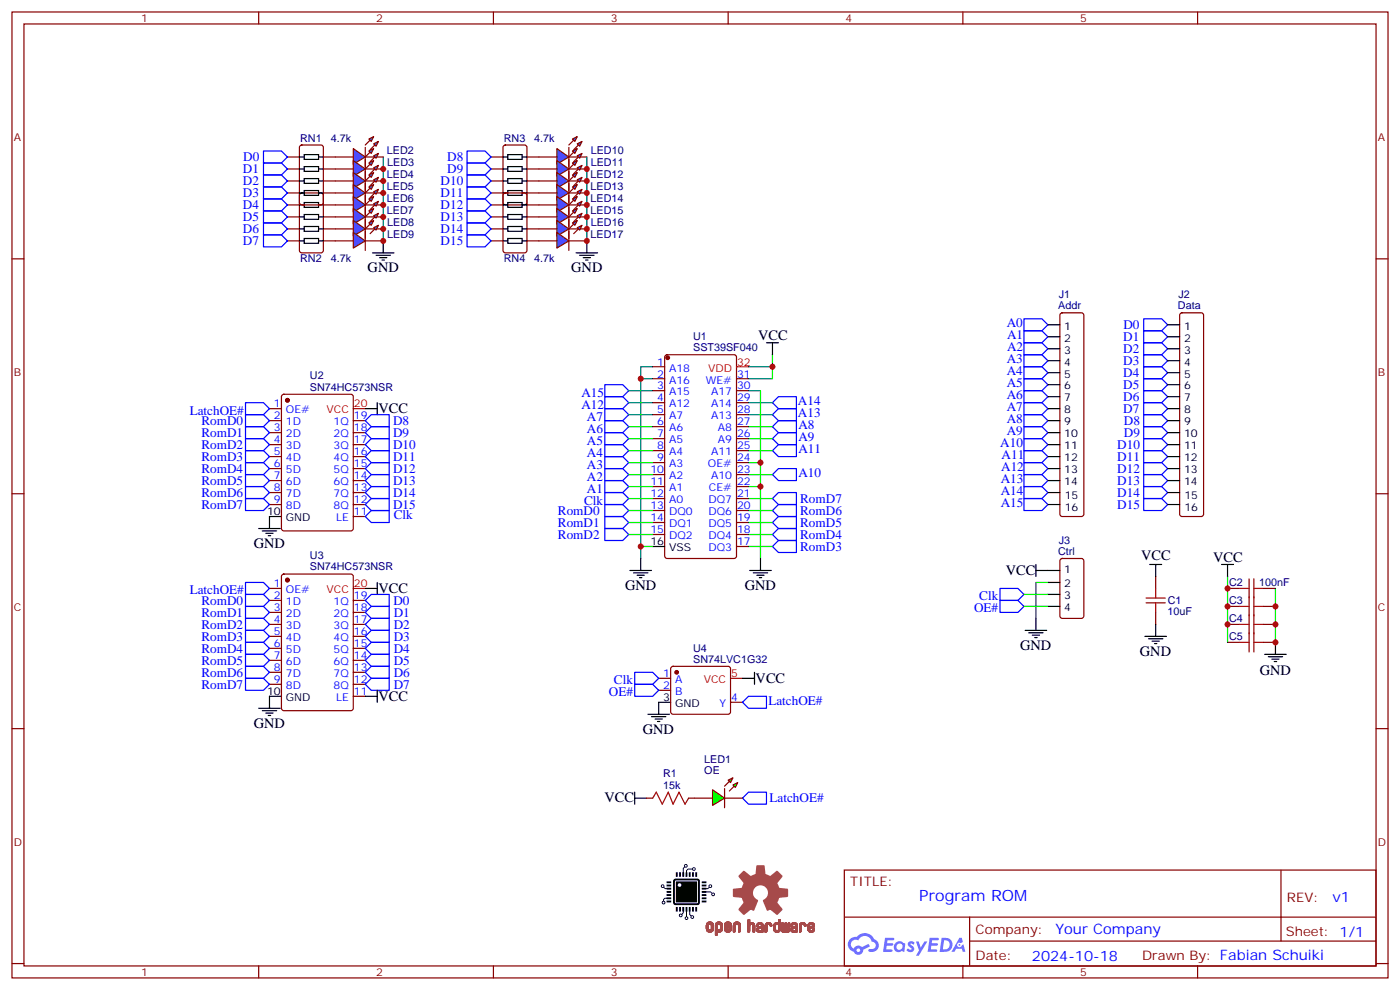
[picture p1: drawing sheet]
# EasyEDA schematic program-rom-schematic-v1.json
TITLE: Program ROM; REV: v1; Date: 2024-10-18; Sheet: 1/1; Drawn By: Fabian Schuiki; Company: Your Company

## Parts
C1  10uF  [C0603]
C2  100nF  [C0603]
C3  100nF  [C0603]
C4  100nF  [C0603]
C5  100nF  [C0603]
J1  Addr  [HDR-M-2.54_1X16]
J2  Data  [HDR-M-2.54_1X16]
J3  Ctrl  [HDR-M-2.54_1X4]
LED1  OE  [LED0805_GREEN]
LED2  LED-0805_B  [LED0805_BLUE]
LED3  LED-0805_B  [LED0805_BLUE]
LED4  LED-0805_B  [LED0805_BLUE]
LED5  LED-0805_B  [LED0805_BLUE]
LED6  LED-0805_B  [LED0805_BLUE]
LED7  LED-0805_B  [LED0805_BLUE]
LED8  LED-0805_B  [LED0805_BLUE]
LED9  LED-0805_B  [LED0805_BLUE]
LED10  LED-0805_B  [LED0805_BLUE]
LED11  LED-0805_B  [LED0805_BLUE]
LED12  LED-0805_B  [LED0805_BLUE]
LED13  LED-0805_B  [LED0805_BLUE]
LED14  LED-0805_B  [LED0805_BLUE]
LED15  LED-0805_B  [LED0805_BLUE]
LED16  LED-0805_B  [LED0805_BLUE]
LED17  LED-0805_B  [LED0805_BLUE]
LOGO1  OSHW-LOGOL  [OSHW-LOGO-L]
LOGO2  ChannelLogo  [CHANNEL_LOGO]
R1  15k  [R0603]
RN1  4.7k  [RES-ARRAY-SMD_0603-8P-L3.2-W1.6-BL]
RN2  4.7k  [RES-ARRAY-SMD_0603-8P-L3.2-W1.6-BL]
RN3  4.7k  [RES-ARRAY-SMD_0603-8P-L3.2-W1.6-BL]
RN4  4.7k  [RES-ARRAY-SMD_0603-8P-L3.2-W1.6-BL]
U1  SST39SF040  [PDIP-32_L42.0-W13.7-P2.54-LS15.2-BL]
U2  SN74HC573NSR  [SOP-20_L12.6-W5.3-P1.27-LS7.8-BL]
U3  SN74HC573NSR  [SOP-20_L12.6-W5.3-P1.27-LS7.8-BL]
U4  SN74LVC1G32  [SOT-23-5_L2.9-W1.6-P0.95-LS2.8-BR]

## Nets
GND: C1.2 C2.2 C3.2 C4.2 C5.2 J3.2 LED2.2 LED3.2 LED4.2 LED5.2 LED6.2 LED7.2 LED8.2 LED9.2 LED10.2 LED11.2 LED12.2 LED13.2 LED14.2 LED15.2 LED16.2 LED17.2 U1.1(A18) U1.2(A16) U1.16(VSS) U1.22(CE#) U1.24(OE#) U1.30(A17) U2.10(GND) U3.10(GND) U4.3(GND)
VCC: C1.1 C2.1 C3.1 C4.1 C5.1 J3.1 R1.1 U1.31(WE#) U1.32(VDD) U2.20(VCC) U3.11(LE) U3.20(VCC) U4.5(VCC)
A0: J1.1
A1: J1.2 U1.11(A1)
A2: J1.3 U1.10(A2)
A3: J1.4 U1.9(A3)
A4: J1.5 U1.8(A4)
A5: J1.6 U1.7(A5)
A6: J1.7 U1.6(A6)
A7: J1.8 U1.5(A7)
A8: J1.9 U1.27(A8)
A9: J1.10 U1.26(A9)
A10: J1.11 U1.23(A10)
A11: J1.12 U1.25(A11)
A12: J1.13 U1.4(A12)
A13: J1.14 U1.28(A13)
A14: J1.15 U1.29(A14)
A15: J1.16 U1.3(A15)
Clk: J3.3 U1.12(A0) U2.11(LE) U4.1(A)
D0: J2.1 RN1.1 U3.19(1Q)
D1: J2.2 RN1.2 U3.18(2Q)
D2: J2.3 RN1.3 U3.17(3Q)
D3: J2.4 RN1.4 U3.16(4Q)
D4: J2.5 RN2.1 U3.15(5Q)
D5: J2.6 RN2.2 U3.14(6Q)
D6: J2.7 RN2.3 U3.13(7Q)
D7: J2.8 RN2.4 U3.12(8Q)
D8: J2.9 RN3.1 U2.19(1Q)
D9: J2.10 RN3.2 U2.18(2Q)
D10: J2.11 RN3.3 U2.17(3Q)
D11: J2.12 RN3.4 U2.16(4Q)
D12: J2.13 RN4.1 U2.15(5Q)
D13: J2.14 RN4.2 U2.14(6Q)
D14: J2.15 RN4.3 U2.13(7Q)
D15: J2.16 RN4.4 U2.12(8Q)
LatchOE#: LED1.2 U2.1(OE#) U3.1(OE#) U4.4(Y)
OE#: J3.4 U4.2(B)
RomD0: U1.13(DQ0) U2.2(1D) U3.2(1D)
RomD1: U1.14(DQ1) U2.3(2D) U3.3(2D)
RomD2: U1.15(DQ2) U2.4(3D) U3.4(3D)
RomD3: U1.17(DQ3) U2.5(4D) U3.5(4D)
RomD4: U1.18(DQ4) U2.6(5D) U3.6(5D)
RomD5: U1.19(DQ5) U2.7(6D) U3.7(6D)
RomD6: U1.20(DQ6) U2.8(7D) U3.8(7D)
RomD7: U1.21(DQ7) U2.9(8D) U3.9(8D)
LED2_1: LED2.1 RN1.8
LED3_1: LED3.1 RN1.7
LED4_1: LED4.1 RN1.6
LED5_1: LED5.1 RN1.5
LED6_1: LED6.1 RN2.8
LED7_1: LED7.1 RN2.7
LED8_1: LED8.1 RN2.6
LED9_1: LED9.1 RN2.5
R1_2: LED1.1 R1.2
RN3_5: LED13.1 RN3.5
RN3_6: LED12.1 RN3.6
RN3_7: LED11.1 RN3.7
RN3_8: LED10.1 RN3.8
RN4_5: LED17.1 RN4.5
RN4_6: LED16.1 RN4.6
RN4_7: LED15.1 RN4.7
RN4_8: LED14.1 RN4.8

# EasyEDA board program-rom-pcb-v1.json

Outline 139.7 x 30.48 mm; copper layers: TopLayer, BottomLayer. Coordinates in mm from the lower left corner of the outline.
Outline path: 0,30.48 139.7,30.48 139.7,0 0,0 0,30.48

## Design rules (mm)
Default: track 0.152, clearance 0.152, via 0.61, via hole 0.305

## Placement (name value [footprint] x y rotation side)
C1  10uF  [C0603]  60.96 2.54 180 top
C2  100nF  [C0603]  88.9 2.54 180 top
C3  100nF  [C0603]  63.5 19.05 270 top
C4  100nF  [C0603]  48.26 19.05 270 top
C5  100nF  [C0603]  58.42 7.62 90 top
J1  Addr  [HDR-M-2.54_1X16]  118.11 2.54 180 top
J2  Data  [HDR-M-2.54_1X16]  21.59 2.54 180 top
J3  Ctrl  [HDR-M-2.54_1X4]  69.85 2.54 0 top
LED1  OE  [LED0805_GREEN]  53.34 7.62 0 top
LED2  LED-0805_B  [LED0805_BLUE]  44.45 12.7 270 top
LED3  LED-0805_B  [LED0805_BLUE]  41.91 12.7 270 top
LED4  LED-0805_B  [LED0805_BLUE]  39.37 12.7 270 top
LED5  LED-0805_B  [LED0805_BLUE]  36.83 12.7 270 top
LED6  LED-0805_B  [LED0805_BLUE]  33.66 12.7 270 top
LED7  LED-0805_B  [LED0805_BLUE]  31.11 12.7 270 top
LED8  LED-0805_B  [LED0805_BLUE]  28.58 12.7 270 top
LED9  LED-0805_B  [LED0805_BLUE]  26.03 12.7 270 top
LED10  LED-0805_B  [LED0805_BLUE]  22.22 12.7 270 top
LED11  LED-0805_B  [LED0805_BLUE]  19.69 12.7 270 top
LED12  LED-0805_B  [LED0805_BLUE]  17.14 12.7 270 top
LED13  LED-0805_B  [LED0805_BLUE]  14.61 12.7 270 top
LED14  LED-0805_B  [LED0805_BLUE]  11.43 12.7 270 top
LED15  LED-0805_B  [LED0805_BLUE]  8.89 12.7 270 top
LED16  LED-0805_B  [LED0805_BLUE]  6.35 12.7 270 top
LED17  LED-0805_B  [LED0805_BLUE]  3.81 12.7 270 top
LOGO1  OSHW-LOGOL  [OSHW-LOGO-L]  129.86 15.88 180 bottom
LOGO2  ChannelLogo  [CHANNEL_LOGO]  83.82 14.92 180 bottom
Pad_gge22240  -  [Pad_gge22240]  78.74 27.94 0 top
R1  15k  [R0603]  53.34 5.08 180 top
RN1  4.7k  [RES-ARRAY-SMD_0603-8P-L3.2-W1.6-BL]  40.64 20.32 180 top
RN2  4.7k  [RES-ARRAY-SMD_0603-8P-L3.2-W1.6-BL]  29.84 20.32 180 top
RN3  4.7k  [RES-ARRAY-SMD_0603-8P-L3.2-W1.6-BL]  18.42 20.32 180 top
RN4  4.7k  [RES-ARRAY-SMD_0603-8P-L3.2-W1.6-BL]  7.62 20.32 180 top
U1  SST39SF040  [PDIP-32_L42.0-W13.7-P2.54-LS15.2-BL]  109.22 16.51 180 top
U2  SN74HC573NSR  [SOP-20_L12.6-W5.3-P1.27-LS7.8-BL]  71.12 19.05 0 top
U3  SN74HC573NSR  [SOP-20_L12.6-W5.3-P1.27-LS7.8-BL]  55.88 19.05 0 top
U4  SN74LVC1G32  [SOT-23-5_L2.9-W1.6-P0.95-LS2.8-BR]  62.23 7.62 0 top

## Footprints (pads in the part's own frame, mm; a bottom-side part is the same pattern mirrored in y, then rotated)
C0603
  rect 0.8x0.9 smd: 1(-0.7,0) 2(0.7,0)
HDR-M-2.54_1X4
  rect 1.575x1.575 hole 0.889: 1(-3.81,0)
  oval 1.575x1.575 hole 0.889: 2(-1.27,0) 3(1.27,0) 4(3.81,0)
HDR-M-2.54_1X16
  rect 1.575x1.575 hole 0.889: 1(-19.05,0)
  oval 1.575x1.575 hole 0.889: 2(-16.51,0) 3(-13.97,0) 4(-11.43,0) 5(-8.89,0) 6(-6.35,0) 7(-3.81,0) 8(-1.27,0) 9(1.27,0) 10(3.81,0) 11(6.35,0) 12(8.89,0) 13(11.43,0) 14(13.97,0) 15(16.51,0)
  oval 1.524x1.524 hole 0.914: 16(19.05,0)
LED0805_BLUE
  rect 1.3x1.399 smd: 1(-1.05,0) 2(1.05,0)
LED0805_GREEN
  rect 1.3x1.399 smd: 1(-1.05,0) 2(1.05,0)
Pad_gge22240
  oval 1.575x1.575 hole 0.914: 1(0,0)
PDIP-32_L42.0-W13.7-P2.54-LS15.2-BL
  rect 1.5x2 hole 0.9: 1(-19.05,-7.62)
  oval 1.5x2 hole 0.9: 2(-16.51,-7.62) 3(-13.97,-7.62) 4(-11.43,-7.62) 5(-8.89,-7.62) 6(-6.35,-7.62) 7(-3.81,-7.62) 8(-1.27,-7.62) 9(1.27,-7.62) 11(6.35,-7.62)
  oval 1.524x2 hole 0.9: 10(3.81,-7.62) 12(8.89,-7.62) 13(11.43,-7.62) 14(13.97,-7.62) 15(16.51,-7.62) 16(19.05,-7.62) 17(19.05,7.62) 18(16.51,7.62) 19(13.97,7.62) 20(11.43,7.62) 21(8.89,7.62) 22(6.35,7.62) 23(3.81,7.62) 24(1.27,7.62) 25(-1.27,7.62) 26(-3.81,7.62) 27(-6.35,7.62) 28(-8.89,7.62) 29(-11.43,7.62) 30(-13.97,7.62) 31(-16.51,7.62) 32(-19.05,7.62)
R0603
  rect 0.806x0.864 smd: 1(-0.753,0) 2(0.753,0)
RES-ARRAY-SMD_0603-8P-L3.2-W1.6-BL
  rect 0.65x0.8 smd: 1(-1.2,-0.9) 4(1.2,-0.9) 5(1.2,0.9) 8(-1.2,0.9)
  rect 0.5x0.8 smd: 2(-0.4,-0.9) 3(0.4,-0.9) 6(0.4,0.9) 7(-0.4,0.9)
SOP-20_L12.6-W5.3-P1.27-LS7.8-BL
  oval 0.602x2.231 smd: 1(-5.715,-3.565) 2(-4.445,-3.565) 3(-3.175,-3.565) 4(-1.905,-3.565) 5(-0.635,-3.565) 6(0.635,-3.565) 7(1.905,-3.565) 8(3.175,-3.565) 9(4.445,-3.565) 10(5.715,-3.565) 11(5.715,3.565) 12(4.445,3.565) 13(3.175,3.565) 14(1.905,3.565) 15(0.635,3.565) 16(-0.635,3.565) 17(-1.905,3.565) 18(-3.175,3.565) 19(-4.445,3.565) 20(-5.715,3.565)
SOT-23-5_L2.9-W1.6-P0.95-LS2.8-BR
  rect 1x0.6 smd: 1(1.1,-0.95) 2(1.1,0) 3(1.1,0.95) 4(-1.1,0.95) 5(-1.1,-0.95)

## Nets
As in the schematic, except:
GND: C1.2 C2.2 C3.2 C4.2 C5.2 J3.2 LED2.2 LED3.2 LED4.2 LED5.2 LED6.2 LED7.2 LED8.2 LED9.2 LED10.2 LED11.2 LED12.2 LED13.2 LED14.2 LED15.2 LED16.2 LED17.2 Pad_gge22240.1 U1.1 U1.2 U1.16 U1.22 U1.24 U1.30 U2.10 U3.10 U4.3
CLK: J3.3 U1.12 U2.11 U4.1
LATCHOE#: LED1.2 U2.1 U3.1 U4.4
ROMD0: U1.13 U2.2 U3.2
ROMD1: U1.14 U2.3 U3.3
ROMD2: U1.15 U2.4 U3.4
ROMD3: U1.17 U2.5 U3.5
ROMD4: U1.18 U2.6 U3.6
ROMD5: U1.19 U2.7 U3.7
ROMD6: U1.20 U2.8 U3.8
ROMD7: U1.21 U2.9 U3.9

## Via types
v1: diameter 0.61, hole 0.305, TopLayer to BottomLayer, 72 vias

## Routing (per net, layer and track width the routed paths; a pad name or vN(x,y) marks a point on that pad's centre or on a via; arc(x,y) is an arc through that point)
GND: length 62.2
  TopLayer w0.152: U3.10 v1(61.59,17.78) 62.16,18.35 C3.2 v1(65.41,18.35) ; LED2.2 v1(46.04,11.65) ; C4.2 v1(48.26,17.14) ; C1.2 v1(60.26,4.13) ; U4.3 62.54,8.57 61.59,7.62 v1(60.01,7.62) 59.31,8.32 C5.2 ; LED17.2 v1(2.22,11.65) ; C2.2 v1(86.36,2.54) ; U2.10 v1(76.84,13.65)
  TopLayer w0.203: LED17.2 v1(13.02,11.65) v1(24.13,11.65) v1(35.24,11.65) LED2.2
VCC: length 58.1
  TopLayer w0.152: U3.20 50.16,20.95 48.96,19.75 C4.1 ; C1.1 J3.1 ; U4.5 58.67,6.67 C5.1 56.58,5.08 R1.1 ; U2.20 65.41,20.95 64.2,19.75 C3.1 62.8,19.75 61.59,20.95 U3.11
  BottomLayer w0.152: v1(87.95,27.31) v1(87.95,25.4) ; v1(46.36,29.84) v1(46.36,23.81) ; v1(35.24,29.84) v1(35.24,25.08) ; v1(63.5,29.84) v1(63.5,26.35) ; v1(14.92,29.84) v1(14.92,27.62) ; v1(24.45,29.84) v1(24.45,26.35) ; v1(130.18,28.89) v1(130.18,25.4) ; v1(131.44,14.92) v1(135.25,14.92) ; v1(76.2,19.05) v1(76.2,17.14) ; v1(83.82,12.7) v1(83.82,10.16)
A1: length 61.6
  TopLayer w0.152: U1.11 102.87,28.26 134.62,28.26 J1.2
A2: length 60.3
  TopLayer w0.152: U1.10 105.41,27.94 134.3,27.94 134.3,4.13 132.08,4.13 J1.3
A3: length 59.1
  TopLayer w0.152: J1.4 129.54,4.44 133.99,4.44 133.99,27.62 107.95,27.62 U1.9
A4: length 57.8
  TopLayer w0.152: J1.5 127,4.76 133.67,4.76 133.67,27.31 110.49,27.31 U1.8
A5: length 56.5
  TopLayer w0.152: J1.6 124.46,5.08 133.35,5.08 133.35,26.99 113.03,26.99 U1.7
A6: length 55.2
  TopLayer w0.152: J1.7 121.92,5.4 133.03,5.4 133.03,26.67 115.57,26.67 U1.6
A7: length 54
  TopLayer w0.152: J1.8 119.38,5.72 132.72,5.72 132.72,26.35 118.11,26.35 U1.5
A8: length 6.9
  BottomLayer w0.152: J1.9 116.84,3.81 115.57,5.08 U1.27
A9: length 6.9
  BottomLayer w0.152: J1.10 114.3,3.81 113.03,5.08 U1.26
A10: length 16.5
  BottomLayer w0.152: U1.23 105.41,10.8 111.76,10.8 J1.11
A11: length 6.9
  BottomLayer w0.152: J1.12 109.22,3.81 110.49,5.08 U1.25
A12: length 62.9
  TopLayer w0.152: U1.4 120.65,26.03 132.4,26.03 132.4,6.03 106.68,6.03 J1.13
A13: length 24.8
  BottomLayer w0.152: U1.28 118.11,11.11 104.14,11.11 J1.14
A14: length 30.5
  BottomLayer w0.152: U1.29 120.65,11.43 101.6,11.43 J1.15
A15: length 63.5
  TopLayer w0.152: J1.16 99.06,6.35 132.08,6.35 132.08,21.59 123.19,21.59 U1.3
CLK: length 62.8
  TopLayer w0.152: v1(88.9,20.32) 100.33,20.32 U1.12 ; U4.1 71.12,6.67 v1(71.12,6.67) J3.3 ; v1(82.87,20.32) v1(78.74,20.32) 76.84,20.32 U2.11 ; v1(78.74,10.16) 78.74,6.67 v1(74.93,6.67)
  BottomLayer w0.152: v1(78.74,10.16) v1(78.74,20.32) ; v1(71.12,6.67) v1(74.93,6.67) ; v1(88.9,20.32) v1(82.87,20.32)
D0: length 34.5
  TopLayer w0.152: U3.19 51.44,24.45 43.81,24.45 v1(42.23,22.86)
  TopLayer w0.203: RN1.1 41.84,22.47 v1(42.23,22.86)
  BottomLayer w0.203: v1(42.23,22.86) 42.23,5.4 40.64,3.81 J2.1
D1: length 37.7
  TopLayer w0.152: U3.18 52.71,24.77 43.18,24.77 v1(41.28,22.86)
  TopLayer w0.203: RN1.2 41.04,22.62 v1(41.28,22.86)
  BottomLayer w0.203: J2.2 38.1,3.81 41.28,6.98 v1(41.28,22.86)
D2: length 41.3
  TopLayer w0.152: v1(40,22.86) 42.23,25.08 53.97,25.08 U3.17
  TopLayer w0.203: RN1.3 40.24,22.62 v1(40,22.86)
  BottomLayer w0.203: v1(40,22.86) 40,8.25 35.56,3.81 J2.3
D3: length 44.6
  TopLayer w0.152: v1(39.05,22.86) 41.59,25.4 55.25,25.4 U3.16
  TopLayer w0.203: RN1.4 39.44,22.47 v1(39.05,22.86)
  BottomLayer w0.203: v1(39.05,22.86) 39.05,9.84 33.02,3.81 J2.4
D4: length 51.9
  TopLayer w0.152: v1(31.43,22.86) 34.29,25.72 56.51,25.72 U3.15
  TopLayer w0.203: v1(31.43,22.86) 31.04,22.47 RN2.1
  BottomLayer w0.203: v1(31.43,22.86) 31.43,4.76 30.48,3.81 J2.5
D5: length 55.1
  TopLayer w0.152: v1(30.48,22.86) 33.66,26.03 57.78,26.03 U3.14
  TopLayer w0.203: RN2.2 30.25,22.62 v1(30.48,22.86)
  BottomLayer w0.203: J2.6 27.94,3.81 30.48,6.35 v1(30.48,22.86)
D6: length 58.7
  TopLayer w0.152: v1(29.21,22.86) 32.7,26.35 59.06,26.35 U3.13
  TopLayer w0.203: v1(29.21,22.86) 29.44,22.62 RN2.3
  BottomLayer w0.203: J2.7 25.4,3.81 29.21,7.62 v1(29.21,22.86)
D7: length 62.1
  TopLayer w0.152: U3.12 60.32,26.67 32.07,26.67 v1(28.26,22.86)
  TopLayer w0.203: RN2.4 28.65,22.47 v1(28.26,22.86)
  BottomLayer w0.203: J2.8 22.86,3.81 28.26,9.21 v1(28.26,22.86)
D8: length 75
  TopLayer w0.152: v1(20,22.86) 24.13,26.99 66.68,26.99 U2.19
  TopLayer w0.203: RN3.1 19.61,22.47 v1(20,22.86)
  BottomLayer w0.203: J2.9 20.32,3.81 20,4.13 v1(20,22.86)
D9: length 78
  TopLayer w0.152: v1(19.05,22.86) 23.5,27.31 67.94,27.31 U2.18
  TopLayer w0.203: RN3.2 18.81,22.62 v1(19.05,22.86)
  BottomLayer w0.203: v1(19.05,22.86) 19.05,5.08 17.78,3.81 J2.10
D10: length 81.5
  TopLayer w0.152: U2.17 69.22,27.62 22.54,27.62 v1(17.78,22.86)
  TopLayer w0.203: RN3.3 18.02,22.62 v1(17.78,22.86)
  BottomLayer w0.203: J2.11 15.24,3.81 17.78,6.35 v1(17.78,22.86)
D11: length 84.9
  TopLayer w0.152: U2.16 70.49,27.94 21.91,27.94 v1(16.83,22.86)
  TopLayer w0.203: v1(16.83,22.86) 17.22,22.47 RN3.4
  BottomLayer w0.203: J2.12 12.7,3.81 16.83,7.94 v1(16.83,22.86)
D12: length 92.9
  TopLayer w0.152: v1(9.21,22.86) 14.61,28.26 71.75,28.26 U2.15
  TopLayer w0.203: v1(9.21,22.86) 8.82,22.47 RN4.1
  BottomLayer w0.203: v1(9.21,22.86) 9.21,4.76 10.16,3.81 J2.13
D13: length 95.4
  TopLayer w0.152: U2.14 73.03,28.58 13.97,28.58 v1(8.25,22.86)
  TopLayer w0.203: RN4.2 8.02,22.62 v1(8.25,22.86)
  BottomLayer w0.203: v1(8.25,22.86) 8.25,4.44 7.62,3.81 J2.14
D14: length 98.9
  TopLayer w0.152: v1(6.98,22.86) 13.02,28.89 74.29,28.89 U2.13
  TopLayer w0.203: v1(6.98,22.86) 7.22,22.62 RN4.3
  BottomLayer w0.203: J2.15 5.08,3.81 6.98,5.72 v1(6.98,22.86)
D15: length 102.3
  TopLayer w0.152: U2.12 75.56,29.21 12.38,29.21 v1(6.03,22.86)
  TopLayer w0.203: RN4.4 6.42,22.47 v1(6.03,22.86)
  BottomLayer w0.203: J2.16 2.54,3.81 6.03,7.3 v1(6.03,22.86)
LATCHOE#: length 34.5
  TopLayer w0.152: U2.1 v1(65.41,13.65) 61.13,9.38 U4.4 60.33,8.57 59.37,9.53 54.93,9.53 54.39,8.99 54.39,7.62 ; v1(50.16,13.65) U3.1
  BottomLayer w0.152: v1(65.41,13.65) v1(50.16,13.65)
LED2_1: length 6.8
  TopLayer w0.203: LED2.1 41.84,16.36 RN1.8
LED3_1: length 6
  TopLayer w0.203: RN1.7 41.04,14.62 LED3.1
LED4_1: length 6
  TopLayer w0.203: RN1.6 40.24,14.62 LED4.1
LED5_1: length 6.8
  TopLayer w0.203: LED5.1 39.44,16.36 RN1.5
LED6_1: length 6.8
  TopLayer w0.203: LED6.1 31.04,16.36 RN2.8
LED7_1: length 6
  TopLayer w0.203: RN2.7 30.25,14.62 LED7.1
LED8_1: length 6
  TopLayer w0.203: LED8.1 29.44,14.62 RN2.6
LED9_1: length 6.8
  TopLayer w0.203: LED9.1 28.65,16.36 RN2.5
OE#: length 15.4
  TopLayer w0.152: U4.2 73.66,7.62 J3.4
R1_2: length 2.7
  TopLayer w0.152: R1.2 52.29,5.38 LED1.1
RN3_5: length 6.8
  TopLayer w0.203: LED13.1 17.22,16.36 RN3.5
RN3_6: length 6
  TopLayer w0.203: RN3.6 18.02,14.62 LED12.1
RN3_7: length 6
  TopLayer w0.203: LED11.1 18.81,14.62 RN3.7
RN3_8: length 6.8
  TopLayer w0.203: LED10.1 19.61,16.36 RN3.8
RN4_5: length 6.8
  TopLayer w0.203: LED17.1 6.42,16.36 RN4.5
RN4_6: length 6
  TopLayer w0.203: LED16.1 7.22,14.62 RN4.6
RN4_7: length 6
  TopLayer w0.203: LED15.1 8.02,14.62 RN4.7
RN4_8: length 6.8
  TopLayer w0.203: RN4.8 8.82,16.36 LED14.1
ROMD0: length 70.7
  TopLayer w0.152: U1.13 97.79,26.67 85.72,26.67 85.72,18.42 66.68,18.42 U2.2 v1(66.68,10.16) ; U3.2 v1(51.44,10.8)
  BottomLayer w0.152: v1(51.44,10.8) 51.44,10.48 66.68,10.48 v1(66.68,10.16)
ROMD1: length 65.6
  TopLayer w0.152: U3.3 v1(52.71,11.11) ; v1(67.94,10.48) U2.3 67.94,18.1 86.04,18.1 86.04,26.35 95.25,26.35 U1.14
  BottomLayer w0.152: v1(52.71,11.11) 52.71,10.8 67.94,10.8 v1(67.94,10.48)
ROMD2: length 60.6
  TopLayer w0.152: U1.15 92.71,26.03 86.36,26.03 86.36,17.78 69.22,17.78 U2.4 v1(69.22,10.8) ; U3.4 v1(53.97,11.43)
  BottomLayer w0.152: v1(53.97,11.43) 53.97,11.11 69.22,11.11 v1(69.22,10.8)
ROMD3: length 45.9
  TopLayer w0.152: U3.5 v1(55.25,11.75) ; U1.17 90.17,10.8 70.49,10.8 U2.5
  BottomLayer w0.152: v1(55.25,11.75) 55.25,11.43 70.49,11.43 v1(70.49,11.11)
ROMD4: length 46.8
  TopLayer w0.152: U2.6 71.75,11.11 92.71,11.11 U1.18 ; U3.6 v1(56.51,12.06)
  BottomLayer w0.152: v1(71.75,11.43) 71.75,11.75 56.51,11.75 v1(56.51,12.06)
ROMD5: length 47.8
  TopLayer w0.152: U3.7 v1(57.78,12.38) ; U1.19 95.25,11.43 73.03,11.43 U2.7
  BottomLayer w0.152: v1(73.03,11.75) 73.03,12.06 57.78,12.06 v1(57.78,12.38)
ROMD6: length 48.7
  TopLayer w0.152: U3.8 v1(59.06,12.7) ; U2.8 74.29,11.75 97.79,11.75 U1.20
  BottomLayer w0.152: v1(59.06,12.7) 59.06,12.38 74.29,12.38 v1(74.29,12.06)
ROMD7: length 49.7
  TopLayer w0.152: U3.9 v1(60.32,13.02) ; U1.21 100.33,12.06 75.56,12.06 U2.9
  BottomLayer w0.152: v1(60.32,13.02) 60.32,12.7 75.56,12.7 v1(75.56,12.38)

## Copper pours and planes (outline as drawn; the poured copper is in the pictures)
GND on BottomLayer: 0,0 139.7,0 139.7,30.48 0,30.48
VCC on TopLayer: 0,0 139.7,0 139.7,30.48 0,30.48

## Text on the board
BottomSilkLayer: Fabian Schuiki
TopSilkLayer: 15 | 12 | 11 | 8 | 7 | 4 | 3 | 0 | JLCJLCJLCJLC | VDD | GND | Clk | OE# | Memory Data | v1 | Program ROM
